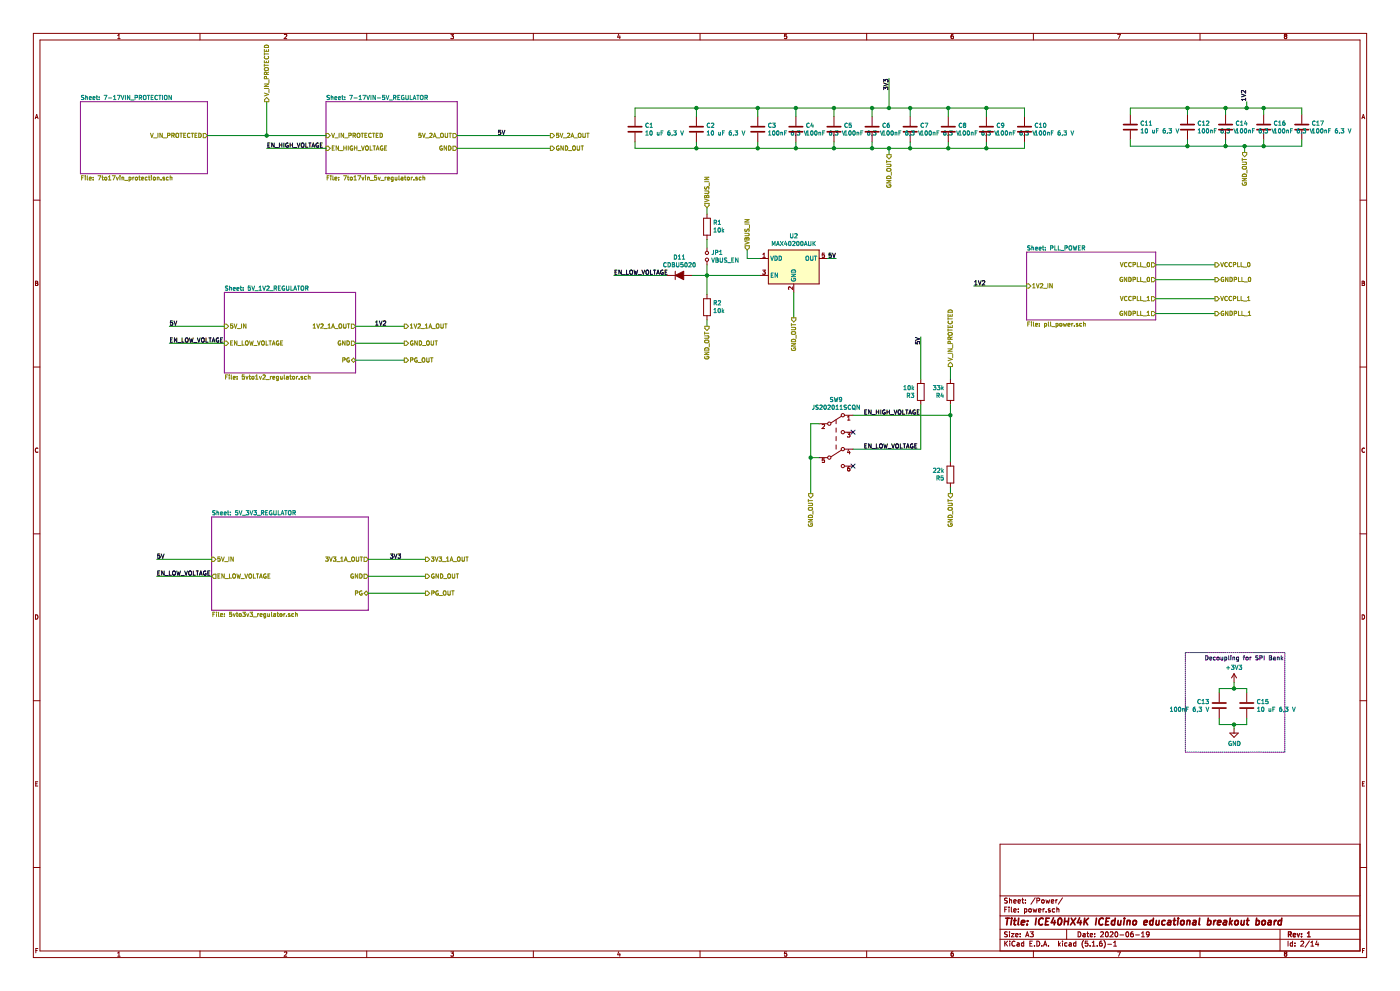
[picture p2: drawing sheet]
EESchema Schematic File Version 4
EELAYER 30 0
EELAYER END
$Descr A3 16535 11693
encoding utf-8
Sheet 2 14
Title "ICE40HX4K ICEduino educational breakout board"
Date "2020-06-19"
Rev "1"
Comp ""
Comment1 ""
Comment2 ""
Comment3 ""
Comment4 ""
$EndDescr
$Comp
L Device:C C12
U 1 1
P 14025 1500
F 0 "C12" H 14140 1546 50  0000 L CNN
F 1 "100nF 6,3 V" H 14140 1455 50  0000 L CNN
F 2 "Capacitor_SMD:C_0603_1608Metric" H 14063 1350 50  0001 C CNN
F 3 "~" H 14025 1500 50  0001 C CNN
F 4 "CAP CER 0.1UF 50V X7R 0603" H 0   0   50  0001 C CNN "Description"
F 5 "1276-1000-1-ND" H 0   0   50  0001 C CNN "Digikey"
F 6 "Samsung Electro-Mechanics" H 0   0   50  0001 C CNN "Mfg Name"
F 7 "CL10B104KB8NNNC" H 0   0   50  0001 C CNN "Mfg Part Num"
F 8 "Any" H 0   0   50  0001 C CNN "Spec"
	1    14025 1500
	1    0    0    -1  
$EndComp
$Comp
L Device:C C14
U 1 1
P 14475 1500
F 0 "C14" H 14590 1546 50  0000 L CNN
F 1 "100nF 6,3 V" H 14590 1455 50  0000 L CNN
F 2 "Capacitor_SMD:C_0603_1608Metric" H 14513 1350 50  0001 C CNN
F 3 "~" H 14475 1500 50  0001 C CNN
F 4 "CAP CER 0.1UF 50V X7R 0603" H 0   0   50  0001 C CNN "Description"
F 5 "1276-1000-1-ND" H 0   0   50  0001 C CNN "Digikey"
F 6 "Samsung Electro-Mechanics" H 0   0   50  0001 C CNN "Mfg Name"
F 7 "CL10B104KB8NNNC" H 0   0   50  0001 C CNN "Mfg Part Num"
F 8 "Any" H 0   0   50  0001 C CNN "Spec"
	1    14475 1500
	1    0    0    -1  
$EndComp
$Comp
L Device:C C16
U 1 1
P 14925 1500
F 0 "C16" H 15040 1546 50  0000 L CNN
F 1 "100nF 6,3 V" H 15040 1455 50  0000 L CNN
F 2 "Capacitor_SMD:C_0603_1608Metric" H 14963 1350 50  0001 C CNN
F 3 "~" H 14925 1500 50  0001 C CNN
F 4 "CAP CER 0.1UF 50V X7R 0603" H 0   0   50  0001 C CNN "Description"
F 5 "1276-1000-1-ND" H 0   0   50  0001 C CNN "Digikey"
F 6 "Samsung Electro-Mechanics" H 0   0   50  0001 C CNN "Mfg Name"
F 7 "CL10B104KB8NNNC" H 0   0   50  0001 C CNN "Mfg Part Num"
F 8 "Any" H 0   0   50  0001 C CNN "Spec"
	1    14925 1500
	1    0    0    -1  
$EndComp
$Comp
L Device:C C17
U 1 1
P 15375 1500
F 0 "C17" H 15490 1546 50  0000 L CNN
F 1 "100nF 6,3 V" H 15490 1455 50  0000 L CNN
F 2 "Capacitor_SMD:C_0603_1608Metric" H 15413 1350 50  0001 C CNN
F 3 "~" H 15375 1500 50  0001 C CNN
F 4 "CAP CER 0.1UF 50V X7R 0603" H 0   0   50  0001 C CNN "Description"
F 5 "1276-1000-1-ND" H 0   0   50  0001 C CNN "Digikey"
F 6 "Samsung Electro-Mechanics" H 0   0   50  0001 C CNN "Mfg Name"
F 7 "CL10B104KB8NNNC" H 0   0   50  0001 C CNN "Mfg Part Num"
F 8 "Any" H 0   0   50  0001 C CNN "Spec"
	1    15375 1500
	1    0    0    -1  
$EndComp
Wire Wire Line
	14025 1350 14025 1275
Wire Wire Line
	14025 1275 14475 1275
Wire Wire Line
	15375 1275 15375 1350
Wire Wire Line
	14725 1200 14725 1275
Connection ~ 14725 1275
Wire Wire Line
	14725 1275 14925 1275
Wire Wire Line
	14475 1350 14475 1275
Connection ~ 14475 1275
Wire Wire Line
	14475 1275 14725 1275
Wire Wire Line
	14925 1350 14925 1275
Connection ~ 14925 1275
Wire Wire Line
	14925 1275 15375 1275
Wire Wire Line
	14025 1650 14025 1725
Wire Wire Line
	14025 1725 14475 1725
Wire Wire Line
	15375 1725 15375 1650
Wire Wire Line
	14925 1650 14925 1725
Connection ~ 14925 1725
Wire Wire Line
	14925 1725 15375 1725
Wire Wire Line
	14475 1650 14475 1725
Connection ~ 14475 1725
Wire Wire Line
	14475 1725 14700 1725
Wire Wire Line
	14700 1800 14700 1725
Connection ~ 14700 1725
Wire Wire Line
	14700 1725 14925 1725
$Comp
L sw_dpdt:SW_DPDT SW9
U 1 1
P 9875 5200
F 0 "SW9" H 9875 5685 50  0000 C CNN
F 1 "JS202011SCQN" H 9875 5594 50  0000 C CNN
F 2 "footprints:SW_SLIDE_DPDT_Slide_CK_JS202011SCQN_W3mm_P2.5mm_footprint" H 9875 5400 50  0001 C CNN
F 3 "https://www.ckswitches.com/media/1422/js.pdf" H 9875 5400 50  0001 C CNN
F 4 "C&K" H 9875 5200 50  0001 C CNN "Mfg Name"
F 5 "JS202011SCQN" H 9875 5200 50  0001 C CNN "Mfg Part Num"
F 6 "401-2002-1-ND" H 9875 5200 50  0001 C CNN "Digikey"
F 7 "SWITCH SLIDE DPDT 300MA 6V" H 9875 5200 50  0001 C CNN "Description"
F 8 "Spec" H 0   0   50  0001 C CNN "Spec"
	1    9875 5200
	1    0    0    -1  
$EndComp
$Comp
L Device:R R4
U 1 1
P 11225 4625
F 0 "R4" H 11295 4671 50  0000 L CNN
F 1 "33k" H 11295 4580 50  0000 L CNN
F 2 "Resistor_SMD:R_0603_1608Metric" V 11155 4625 50  0001 C CNN
F 3 "~" H 11225 4625 50  0001 C CNN
F 4 "RES SMD 33K OHM 5% 1/10W 0603" H 0   0   50  0001 C CNN "Description"
F 5 "311-33KGRCT-ND" H 0   0   50  0001 C CNN "Digikey"
F 6 "Yageo" H 0   0   50  0001 C CNN "Mfg Name"
F 7 "RC0603JR-0733KL" H 0   0   50  0001 C CNN "Mfg Part Num"
F 8 "Any" H 0   0   50  0001 C CNN "Spec"
	1    11225 4625
	-1   0    0    1   
$EndComp
$Comp
L Device:R R3
U 1 1
P 10875 4625
F 0 "R3" H 10945 4671 50  0000 L CNN
F 1 "10k" H 10945 4580 50  0000 L CNN
F 2 "Resistor_SMD:R_0603_1608Metric" V 10805 4625 50  0001 C CNN
F 3 "~" H 10875 4625 50  0001 C CNN
F 4 "RES 10K OHM 5% 1/10W 0603" H 0   0   50  0001 C CNN "Description"
F 5 "RMCF0603JT10K0CT-ND" H 0   0   50  0001 C CNN "Digikey"
F 6 "Stackpole Electronics Inc" H 0   0   50  0001 C CNN "Mfg Name"
F 7 "RMCF0603JT10K0" H 0   0   50  0001 C CNN "Mfg Part Num"
F 8 "Any" H 0   0   50  0001 C CNN "Spec"
	1    10875 4625
	-1   0    0    1   
$EndComp
Wire Wire Line
	10075 4900 11225 4900
Wire Wire Line
	10075 5300 10875 5300
Wire Wire Line
	9575 5825 9575 5400
Wire Wire Line
	9575 5000 9675 5000
Wire Wire Line
	9575 5400 9675 5400
Connection ~ 9575 5400
Wire Wire Line
	9575 5400 9575 5000
Wire Wire Line
	11225 4325 11225 4475
Wire Wire Line
	10875 3975 10875 4475
Text Label 10200 4900 0    50   ~ 0
EN_HIGH_VOLTAGE
Text Label 10200 5300 0    50   ~ 0
EN_LOW_VOLTAGE
$Comp
L Device:R R5
U 1 1
P 11225 5600
F 0 "R5" H 11295 5646 50  0000 L CNN
F 1 "22k" H 11295 5555 50  0000 L CNN
F 2 "Resistor_SMD:R_0603_1608Metric" V 11155 5600 50  0001 C CNN
F 3 "~" H 11225 5600 50  0001 C CNN
F 4 "RES SMD 22K OHM 1% 1/10W 0603" H 0   0   50  0001 C CNN "Description"
F 5 "311-22.0KHRCT-ND" H 0   0   50  0001 C CNN "Digikey"
F 6 "Yageo" H 0   0   50  0001 C CNN "Mfg Name"
F 7 "RC0603FR-0722KL" H 0   0   50  0001 C CNN "Mfg Part Num"
F 8 "Any" H 0   0   50  0001 C CNN "Spec"
	1    11225 5600
	-1   0    0    1   
$EndComp
Wire Wire Line
	11225 5825 11225 5750
NoConn ~ 10075 5100
NoConn ~ 10075 5500
$Comp
L Device:C C?
U 1 1
P 13350 1500
AR Path="/5CA8FBC7/6158EDAA" Ref="C?"  Part="1" 
AR Path="/5CAB8B22/6158EDAA" Ref="C?"  Part="1" 
AR Path="/5ECD2614/6158EDAA" Ref="C11"  Part="1" 
F 0 "C11" H 13465 1546 50  0000 L CNN
F 1 "10 uF 6,3 V" H 13465 1455 50  0000 L CNN
F 2 "Capacitor_SMD:C_0603_1608Metric" H 13388 1350 50  0001 C CNN
F 3 "~" H 13350 1500 50  0001 C CNN
F 4 "Samsung Electro-Mechanics" H 13350 1500 50  0001 C CNN "Mfg Name"
F 5 "CL10A106MQ8NNNC" H 13350 1500 50  0001 C CNN "Mfg Part Num"
F 6 "1276-1119-1-ND" H 13350 1500 50  0001 C CNN "Digikey"
F 7 "CAP CER 10UF 6.3V X5R 0603" H 13350 1500 50  0001 C CNN "Description"
F 8 "Any" H 0   0   50  0001 C CNN "Spec"
	1    13350 1500
	1    0    0    -1  
$EndComp
Wire Wire Line
	13350 1350 13350 1275
Wire Wire Line
	13350 1275 14025 1275
Connection ~ 14025 1275
Wire Wire Line
	13350 1650 13350 1725
Wire Wire Line
	13350 1725 14025 1725
Connection ~ 14025 1725
Connection ~ 8950 1750
Wire Wire Line
	8225 1750 8950 1750
Wire Wire Line
	8225 1675 8225 1750
Connection ~ 8950 1275
Wire Wire Line
	8225 1275 8950 1275
Wire Wire Line
	8225 1375 8225 1275
$Comp
L Device:C C?
U 1 1
P 8225 1525
AR Path="/5CA8FBC7/61526BE9" Ref="C?"  Part="1" 
AR Path="/5CAB8B22/61526BE9" Ref="C?"  Part="1" 
AR Path="/5ECD2614/61526BE9" Ref="C2"  Part="1" 
F 0 "C2" H 8340 1571 50  0000 L CNN
F 1 "10 uF 6,3 V" H 8340 1480 50  0000 L CNN
F 2 "Capacitor_SMD:C_0603_1608Metric" H 8263 1375 50  0001 C CNN
F 3 "~" H 8225 1525 50  0001 C CNN
F 4 "Samsung Electro-Mechanics" H 8225 1525 50  0001 C CNN "Mfg Name"
F 5 "CL10A106MQ8NNNC" H 8225 1525 50  0001 C CNN "Mfg Part Num"
F 6 "1276-1119-1-ND" H 8225 1525 50  0001 C CNN "Digikey"
F 7 "CAP CER 10UF 6.3V X5R 0603" H 8225 1525 50  0001 C CNN "Description"
F 8 "Any" H 0   0   50  0001 C CNN "Spec"
	1    8225 1525
	1    0    0    -1  
$EndComp
Wire Wire Line
	10500 1275 10750 1275
Connection ~ 10500 1275
Wire Wire Line
	10500 925  10500 1275
Wire Wire Line
	9400 1275 9850 1275
Connection ~ 9400 1275
Wire Wire Line
	9400 1375 9400 1275
Wire Wire Line
	9850 1275 10300 1275
Connection ~ 9850 1275
Wire Wire Line
	9850 1375 9850 1275
$Comp
L Device:C C10
U 1 1
P 12100 1525
F 0 "C10" H 12215 1571 50  0000 L CNN
F 1 "100nF 6,3 V" H 12215 1480 50  0000 L CNN
F 2 "Capacitor_SMD:C_0603_1608Metric" H 12138 1375 50  0001 C CNN
F 3 "~" H 12100 1525 50  0001 C CNN
F 4 "CAP CER 0.1UF 50V X7R 0603" H 0   0   50  0001 C CNN "Description"
F 5 "1276-1000-1-ND" H 0   0   50  0001 C CNN "Digikey"
F 6 "Samsung Electro-Mechanics" H 0   0   50  0001 C CNN "Mfg Name"
F 7 "CL10B104KB8NNNC" H 0   0   50  0001 C CNN "Mfg Part Num"
F 8 "Any" H 0   0   50  0001 C CNN "Spec"
	1    12100 1525
	1    0    0    -1  
$EndComp
$Comp
L Device:C C9
U 1 1
P 11650 1525
F 0 "C9" H 11765 1571 50  0000 L CNN
F 1 "100nF 6,3 V" H 11765 1480 50  0000 L CNN
F 2 "Capacitor_SMD:C_0603_1608Metric" H 11688 1375 50  0001 C CNN
F 3 "~" H 11650 1525 50  0001 C CNN
F 4 "CAP CER 0.1UF 50V X7R 0603" H 0   0   50  0001 C CNN "Description"
F 5 "1276-1000-1-ND" H 0   0   50  0001 C CNN "Digikey"
F 6 "Samsung Electro-Mechanics" H 0   0   50  0001 C CNN "Mfg Name"
F 7 "CL10B104KB8NNNC" H 0   0   50  0001 C CNN "Mfg Part Num"
F 8 "Any" H 0   0   50  0001 C CNN "Spec"
	1    11650 1525
	1    0    0    -1  
$EndComp
$Comp
L Device:C C8
U 1 1
P 11200 1525
F 0 "C8" H 11315 1571 50  0000 L CNN
F 1 "100nF 6,3 V" H 11315 1480 50  0000 L CNN
F 2 "Capacitor_SMD:C_0603_1608Metric" H 11238 1375 50  0001 C CNN
F 3 "~" H 11200 1525 50  0001 C CNN
F 4 "CAP CER 0.1UF 50V X7R 0603" H 0   0   50  0001 C CNN "Description"
F 5 "1276-1000-1-ND" H 0   0   50  0001 C CNN "Digikey"
F 6 "Samsung Electro-Mechanics" H 0   0   50  0001 C CNN "Mfg Name"
F 7 "CL10B104KB8NNNC" H 0   0   50  0001 C CNN "Mfg Part Num"
F 8 "Any" H 0   0   50  0001 C CNN "Spec"
	1    11200 1525
	1    0    0    -1  
$EndComp
$Comp
L Device:C C7
U 1 1
P 10750 1525
F 0 "C7" H 10865 1571 50  0000 L CNN
F 1 "100nF 6,3 V" H 10865 1480 50  0000 L CNN
F 2 "Capacitor_SMD:C_0603_1608Metric" H 10788 1375 50  0001 C CNN
F 3 "~" H 10750 1525 50  0001 C CNN
F 4 "CAP CER 0.1UF 50V X7R 0603" H 0   0   50  0001 C CNN "Description"
F 5 "1276-1000-1-ND" H 0   0   50  0001 C CNN "Digikey"
F 6 "Samsung Electro-Mechanics" H 0   0   50  0001 C CNN "Mfg Name"
F 7 "CL10B104KB8NNNC" H 0   0   50  0001 C CNN "Mfg Part Num"
F 8 "Any" H 0   0   50  0001 C CNN "Spec"
	1    10750 1525
	1    0    0    -1  
$EndComp
$Comp
L Device:C C6
U 1 1
P 10300 1525
F 0 "C6" H 10415 1571 50  0000 L CNN
F 1 "100nF 6,3 V" H 10415 1480 50  0000 L CNN
F 2 "Capacitor_SMD:C_0603_1608Metric" H 10338 1375 50  0001 C CNN
F 3 "~" H 10300 1525 50  0001 C CNN
F 4 "CAP CER 0.1UF 50V X7R 0603" H 0   0   50  0001 C CNN "Description"
F 5 "1276-1000-1-ND" H 0   0   50  0001 C CNN "Digikey"
F 6 "Samsung Electro-Mechanics" H 0   0   50  0001 C CNN "Mfg Name"
F 7 "CL10B104KB8NNNC" H 0   0   50  0001 C CNN "Mfg Part Num"
F 8 "Any" H 0   0   50  0001 C CNN "Spec"
	1    10300 1525
	1    0    0    -1  
$EndComp
$Comp
L Device:C C5
U 1 1
P 9850 1525
F 0 "C5" H 9965 1571 50  0000 L CNN
F 1 "100nF 6,3 V" H 9965 1480 50  0000 L CNN
F 2 "Capacitor_SMD:C_0603_1608Metric" H 9888 1375 50  0001 C CNN
F 3 "~" H 9850 1525 50  0001 C CNN
F 4 "CAP CER 0.1UF 50V X7R 0603" H 0   0   50  0001 C CNN "Description"
F 5 "1276-1000-1-ND" H 0   0   50  0001 C CNN "Digikey"
F 6 "Samsung Electro-Mechanics" H 0   0   50  0001 C CNN "Mfg Name"
F 7 "CL10B104KB8NNNC" H 0   0   50  0001 C CNN "Mfg Part Num"
F 8 "Any" H 0   0   50  0001 C CNN "Spec"
	1    9850 1525
	1    0    0    -1  
$EndComp
$Comp
L Device:C C4
U 1 1
P 9400 1525
F 0 "C4" H 9515 1571 50  0000 L CNN
F 1 "100nF 6,3 V" H 9515 1480 50  0000 L CNN
F 2 "Capacitor_SMD:C_0603_1608Metric" H 9438 1375 50  0001 C CNN
F 3 "~" H 9400 1525 50  0001 C CNN
F 4 "CAP CER 0.1UF 50V X7R 0603" H 0   0   50  0001 C CNN "Description"
F 5 "1276-1000-1-ND" H 0   0   50  0001 C CNN "Digikey"
F 6 "Samsung Electro-Mechanics" H 0   0   50  0001 C CNN "Mfg Name"
F 7 "CL10B104KB8NNNC" H 0   0   50  0001 C CNN "Mfg Part Num"
F 8 "Any" H 0   0   50  0001 C CNN "Spec"
	1    9400 1525
	1    0    0    -1  
$EndComp
Wire Wire Line
	10300 1275 10500 1275
Connection ~ 10300 1275
Wire Wire Line
	10300 1375 10300 1275
Wire Wire Line
	10750 1275 11200 1275
Connection ~ 10750 1275
Wire Wire Line
	10750 1375 10750 1275
Wire Wire Line
	11200 1275 11650 1275
Connection ~ 11200 1275
Wire Wire Line
	11200 1375 11200 1275
Wire Wire Line
	11650 1275 12100 1275
Connection ~ 11650 1275
Wire Wire Line
	11650 1375 11650 1275
Wire Wire Line
	12100 1275 12100 1375
Wire Wire Line
	8950 1275 9400 1275
Wire Wire Line
	8950 1375 8950 1275
Wire Wire Line
	11650 1750 12100 1750
Connection ~ 11650 1750
Wire Wire Line
	11650 1675 11650 1750
Wire Wire Line
	11200 1750 11650 1750
Connection ~ 11200 1750
Wire Wire Line
	11200 1675 11200 1750
Wire Wire Line
	10750 1750 11200 1750
Connection ~ 10750 1750
Wire Wire Line
	10750 1675 10750 1750
Wire Wire Line
	10300 1750 10500 1750
Connection ~ 10300 1750
Wire Wire Line
	10300 1675 10300 1750
Wire Wire Line
	9850 1750 10300 1750
Connection ~ 9850 1750
Wire Wire Line
	9850 1675 9850 1750
Wire Wire Line
	9400 1750 9850 1750
Connection ~ 9400 1750
Wire Wire Line
	9400 1675 9400 1750
Wire Wire Line
	10500 1750 10750 1750
Connection ~ 10500 1750
Wire Wire Line
	10500 1825 10500 1750
Wire Wire Line
	12100 1750 12100 1675
Wire Wire Line
	8950 1750 9400 1750
Wire Wire Line
	8950 1675 8950 1750
$Comp
L Device:C C3
U 1 1
P 8950 1525
F 0 "C3" H 9065 1571 50  0000 L CNN
F 1 "100nF 6,3 V" H 9065 1480 50  0000 L CNN
F 2 "Capacitor_SMD:C_0603_1608Metric" H 8988 1375 50  0001 C CNN
F 3 "~" H 8950 1525 50  0001 C CNN
F 4 "CAP CER 0.1UF 50V X7R 0603" H 0   0   50  0001 C CNN "Description"
F 5 "1276-1000-1-ND" H 0   0   50  0001 C CNN "Digikey"
F 6 "Samsung Electro-Mechanics" H 0   0   50  0001 C CNN "Mfg Name"
F 7 "CL10B104KB8NNNC" H 0   0   50  0001 C CNN "Mfg Part Num"
F 8 "Any" H 0   0   50  0001 C CNN "Spec"
	1    8950 1525
	1    0    0    -1  
$EndComp
Wire Wire Line
	8350 3250 8350 3125
Wire Wire Line
	8350 3250 8975 3250
Connection ~ 8350 3250
Wire Wire Line
	8350 3250 8350 3475
Wire Wire Line
	8175 3250 8350 3250
Wire Wire Line
	7250 3250 7875 3250
Text Label 7250 3250 0    50   ~ 0
EN_LOW_VOLTAGE
$Comp
L Device:D_ALT D11
U 1 1
P 8025 3250
F 0 "D11" H 8025 3466 50  0000 C CNN
F 1 "CDBU5020" H 8025 3375 50  0000 C CNN
F 2 "Diode_SMD:D_0603_1608Metric" H 8025 3250 50  0001 C CNN
F 3 "http://www.comchiptech.com/admin/files/product/CDBU0520-HF-RevA797161.pdf" H 8025 3250 50  0001 C CNN
F 4 "Comchip Technology" H 8025 3250 50  0001 C CNN "Mfg Name"
F 5 "CDBU0520" H 8025 3250 50  0001 C CNN "Mfg Part Num"
F 6 "641-1332-1-ND" H 8025 3250 50  0001 C CNN "Digikey"
F 7 "DIODE SCHOTTKY 20V 500MA 0603" H 8025 3250 50  0001 C CNN "Description"
F 8 "Any" H 1600 -2500 50  0001 C CNN "Spec"
	1    8025 3250
	1    0    0    -1  
$EndComp
$Comp
L Device:R R2
U 1 1
P 8350 3625
F 0 "R2" H 8280 3579 50  0000 R CNN
F 1 "10k" H 8280 3670 50  0000 R CNN
F 2 "Resistor_SMD:R_0603_1608Metric" V 8280 3625 50  0001 C CNN
F 3 "~" H 8350 3625 50  0001 C CNN
F 4 "RES 10K OHM 5% 1/10W 0603" H 1600 -2500 50  0001 C CNN "Description"
F 5 "RMCF0603JT10K0CT-ND" H 1600 -2500 50  0001 C CNN "Digikey"
F 6 "Stackpole Electronics Inc" H 1600 -2500 50  0001 C CNN "Mfg Name"
F 7 "RMCF0603JT10K0" H 1600 -2500 50  0001 C CNN "Mfg Part Num"
F 8 "Any" H 1600 -2500 50  0001 C CNN "Spec"
	1    8350 3625
	-1   0    0    1   
$EndComp
$Comp
L Device:R R1
U 1 1
P 8350 2675
F 0 "R1" H 8280 2629 50  0000 R CNN
F 1 "10k" H 8280 2720 50  0000 R CNN
F 2 "Resistor_SMD:R_0603_1608Metric" V 8280 2675 50  0001 C CNN
F 3 "~" H 8350 2675 50  0001 C CNN
F 4 "RES 10K OHM 5% 1/10W 0603" H 1600 -2500 50  0001 C CNN "Description"
F 5 "RMCF0603JT10K0CT-ND" H 1600 -2500 50  0001 C CNN "Digikey"
F 6 "Stackpole Electronics Inc" H 1600 -2500 50  0001 C CNN "Mfg Name"
F 7 "RMCF0603JT10K0" H 1600 -2500 50  0001 C CNN "Mfg Part Num"
F 8 "Any" H 1600 -2500 50  0001 C CNN "Spec"
	1    8350 2675
	-1   0    0    1   
$EndComp
Wire Wire Line
	8350 2825 8350 2925
$Comp
L Device:Jumper_NO_Small JP1
U 1 1
P 8350 3025
F 0 "JP1" V 8304 3073 50  0000 L CNN
F 1 "VBUS_EN" V 8395 3073 50  0000 L CNN
F 2 "Connector_PinHeader_2.54mm:PinHeader_1x02_P2.54mm_Vertical" H 8350 3025 50  0001 C CNN
F 3 "~" H 8350 3025 50  0001 C CNN
F 4 "CONN HEADER VERT 2POS 2.54MM" H 8350 3025 50  0001 C CNN "Description"
F 5 "S1011EC-02-ND" H 8350 3025 50  0001 C CNN "Digikey"
F 6 "Sullins Connector Solutions" H 8350 3025 50  0001 C CNN "Mfg Name"
F 7 "PRPC002SAAN-RC" H 8350 3025 50  0001 C CNN "Mfg Part Num"
F 8 "Any" H 8350 3025 50  0001 C CNN "Spec"
	1    8350 3025
	0    1    1    0   
$EndComp
Wire Wire Line
	8350 3850 8350 3775
Wire Wire Line
	8825 3050 8975 3050
Wire Wire Line
	8825 2950 8825 3050
Wire Wire Line
	9775 3050 9875 3050
Wire Wire Line
	9375 3750 9375 3450
$Comp
L Analog_Switch:MAX40200AUK U2
U 1 1
P 9375 3150
F 0 "U2" H 9375 3517 50  0000 C CNN
F 1 "MAX40200AUK" H 9375 3426 50  0000 C CNN
F 2 "Package_TO_SOT_SMD:SOT-23-5" H 9375 3650 50  0001 C CNN
F 3 "https://datasheets.maximintegrated.com/en/ds/MAX40200.pdf" H 9375 3650 50  0001 C CNN
F 4 "Maxim Integrated" H 9375 3150 50  0001 C CNN "Mfg Name"
F 5 "MAX40200AUK+T" H 9375 3150 50  0001 C CNN "Mfg Part Num"
F 6 "MAX40200AUK+TCT-ND" H 9375 3150 50  0001 C CNN "Digikey"
F 7 "IC DIODE CURRENT SWITCH SOT23-5" H 9375 3150 50  0001 C CNN "Description"
F 8 "Spec" H 1600 -2500 50  0001 C CNN "Spec"
	1    9375 3150
	1    0    0    -1  
$EndComp
Wire Wire Line
	8350 2525 8350 2450
Wire Wire Line
	11225 4775 11225 4900
Wire Wire Line
	10875 4775 10875 5300
Connection ~ 11225 4900
Wire Wire Line
	11225 4900 11225 5450
Wire Wire Line
	7500 1750 8225 1750
Wire Wire Line
	7500 1675 7500 1750
Wire Wire Line
	7500 1275 8225 1275
Wire Wire Line
	7500 1375 7500 1275
$Comp
L Device:C C?
U 1 1
P 7500 1525
AR Path="/5CA8FBC7/5CE9322D" Ref="C?"  Part="1" 
AR Path="/5CAB8B22/5CE9322D" Ref="C?"  Part="1" 
AR Path="/5ECD2614/5CE9322D" Ref="C1"  Part="1" 
F 0 "C1" H 7615 1571 50  0000 L CNN
F 1 "10 uF 6,3 V" H 7615 1480 50  0000 L CNN
F 2 "Capacitor_SMD:C_0603_1608Metric" H 7538 1375 50  0001 C CNN
F 3 "~" H 7500 1525 50  0001 C CNN
F 4 "Samsung Electro-Mechanics" H 7500 1525 50  0001 C CNN "Mfg Name"
F 5 "CL10A106MQ8NNNC" H 7500 1525 50  0001 C CNN "Mfg Part Num"
F 6 "1276-1119-1-ND" H 7500 1525 50  0001 C CNN "Digikey"
F 7 "CAP CER 10UF 6.3V X5R 0603" H 7500 1525 50  0001 C CNN "Description"
F 8 "Any" H -725 0   50  0001 C CNN "Spec"
	1    7500 1525
	1    0    0    -1  
$EndComp
Connection ~ 8225 1275
Connection ~ 8225 1750
$Sheet
S 950  1200 1500 850 
U 5EDAAD18
F0 "7-17VIN_PROTECTION" 50
F1 "7to17vin_protection.sch" 50
F2 "V_IN_PROTECTED" O R 2450 1600 50 
$EndSheet
$Sheet
S 3850 1200 1550 850 
U 5F1EA733
F0 "7-17VIN-5V_REGULATOR" 50
F1 "7to17vin_5v_regulator.sch" 50
F2 "V_IN_PROTECTED" I L 3850 1600 50 
F3 "EN_HIGH_VOLTAGE" I L 3850 1750 50 
F4 "5V_2A_OUT" O R 5400 1600 50 
F5 "GND" O R 5400 1750 50 
$EndSheet
Wire Wire Line
	2450 1600 3150 1600
Wire Wire Line
	3850 1750 3150 1750
Text Label 3150 1750 0    50   ~ 0
EN_HIGH_VOLTAGE
$Sheet
S 2650 3450 1550 950 
U 5F6750DD
F0 "5V_1V2_REGULATOR" 50
F1 "5vto1v2_regulator.sch" 50
F2 "EN_LOW_VOLTAGE" I L 2650 4050 50 
F3 "5V_IN" I L 2650 3850 50 
F4 "GND" O R 4200 4050 50 
F5 "1V2_1A_OUT" O R 4200 3850 50 
F6 "PG" B R 4200 4250 50 
$EndSheet
$Sheet
S 2500 6100 1850 1100
U 5F6D5D15
F0 "5V_3V3_REGULATOR" 50
F1 "5vto3v3_regulator.sch" 50
F2 "5V_IN" I L 2500 6600 50 
F3 "3V3_1A_OUT" O R 4350 6600 50 
F4 "EN_LOW_VOLTAGE" O L 2500 6800 50 
F5 "GND" O R 4350 6800 50 
F6 "PG" B R 4350 7000 50 
$EndSheet
Wire Wire Line
	2650 4050 2000 4050
Text Label 2000 4050 0    50   ~ 0
EN_LOW_VOLTAGE
Wire Wire Line
	2500 6800 1850 6800
Text Label 1850 6800 0    50   ~ 0
EN_LOW_VOLTAGE
Text HLabel 8350 2450 1    50   Input ~ 0
VBUS_IN
Text HLabel 5025 6600 2    50   Output ~ 0
3V3_1A_OUT
Text HLabel 4775 3850 2    50   Output ~ 0
1V2_1A_OUT
Wire Wire Line
	4350 6600 5025 6600
Wire Wire Line
	4200 3850 4775 3850
Text HLabel 4775 4050 2    50   Output ~ 0
GND_OUT
Wire Wire Line
	4200 4050 4775 4050
Text HLabel 4775 4250 2    50   Output ~ 0
PG_OUT
Wire Wire Line
	4775 4250 4200 4250
Text HLabel 5025 6800 2    50   Output ~ 0
GND_OUT
Text HLabel 5025 7000 2    50   Output ~ 0
PG_OUT
Wire Wire Line
	5025 6800 4350 6800
Wire Wire Line
	5025 7000 4350 7000
Wire Wire Line
	5400 1600 6500 1600
Text Label 5875 1600 0    50   ~ 0
5V
Text HLabel 6500 1600 2    50   Output ~ 0
5V_2A_OUT
Text HLabel 6500 1750 2    50   Output ~ 0
GND_OUT
Wire Wire Line
	6500 1750 5400 1750
Text HLabel 10500 1825 3    50   Output ~ 0
GND_OUT
Text HLabel 14700 1800 3    50   Output ~ 0
GND_OUT
Text HLabel 8825 2950 1    50   Input ~ 0
VBUS_IN
Text Label 9875 3050 2    50   ~ 0
5V
Text HLabel 9375 3750 3    50   Output ~ 0
GND_OUT
Text HLabel 8350 3850 3    50   Output ~ 0
GND_OUT
Text Label 10875 3975 3    50   ~ 0
5V
Text HLabel 9575 5825 3    50   Output ~ 0
GND_OUT
Text HLabel 11225 5825 3    50   Output ~ 0
GND_OUT
Text Label 4425 3850 0    50   ~ 0
1V2
Text Label 4600 6600 0    50   ~ 0
3V3
Text Label 10500 925  3    50   ~ 0
3V3
Text Label 14725 1200 1    50   ~ 0
1V2
$Sheet
S 12125 2975 1525 800 
U 5EE80F36
F0 "PLL_POWER" 50
F1 "pll_power.sch" 50
F2 "GNDPLL_0" O R 13650 3300 50 
F3 "VCCPLL_0" O R 13650 3125 50 
F4 "VCCPLL_1" O R 13650 3525 50 
F5 "GNDPLL_1" O R 13650 3700 50 
F6 "1V2_IN" I L 12125 3375 50 
$EndSheet
Wire Wire Line
	12125 3375 11500 3375
Wire Wire Line
	13650 3125 14350 3125
Wire Wire Line
	13650 3300 14350 3300
Wire Wire Line
	13650 3525 14350 3525
Wire Wire Line
	13650 3700 14350 3700
Text Label 11500 3375 0    50   ~ 0
1V2
Text HLabel 14350 3125 2    50   Output ~ 0
VCCPLL_0
Text HLabel 14350 3525 2    50   Output ~ 0
VCCPLL_1
Text HLabel 14350 3300 2    50   Output ~ 0
GNDPLL_0
Text HLabel 14350 3700 2    50   Output ~ 0
GNDPLL_1
Wire Wire Line
	2650 3850 2000 3850
Wire Wire Line
	2500 6600 1850 6600
Text Label 1850 6600 0    50   ~ 0
5V
Text Label 2000 3850 0    50   ~ 0
5V
Wire Wire Line
	3150 1600 3150 1200
Connection ~ 3150 1600
Wire Wire Line
	3150 1600 3850 1600
Text HLabel 3150 1200 1    50   Output ~ 0
V_IN_PROTECTED
Text HLabel 11225 4325 1    50   Output ~ 0
V_IN_PROTECTED
$Comp
L power:+3V3 #PWR?
U 1 1
P 14575 8050
AR Path="/5ED0B946/5EF61525" Ref="#PWR?"  Part="1" 
AR Path="/5ECD2614/5EF61525" Ref="#PWR022"  Part="1" 
F 0 "#PWR022" H 14575 7900 50  0001 C CNN
F 1 "+3V3" H 14575 8225 50  0000 C CNN
F 2 "" H 14575 8050 50  0001 C CNN
F 3 "" H 14575 8050 50  0001 C CNN
	1    14575 8050
	1    0    0    -1  
$EndComp
$Comp
L power:GND #PWR?
U 1 1
P 14575 8600
AR Path="/5ED0B946/5EF6152B" Ref="#PWR?"  Part="1" 
AR Path="/5ECD2614/5EF6152B" Ref="#PWR023"  Part="1" 
F 0 "#PWR023" H 14575 8350 50  0001 C CNN
F 1 "GND" H 14580 8427 50  0000 C CNN
F 2 "" H 14575 8600 50  0001 C CNN
F 3 "" H 14575 8600 50  0001 C CNN
	1    14575 8600
	1    0    0    -1  
$EndComp
Wire Wire Line
	14400 8175 14400 8125
Wire Wire Line
	14400 8125 14575 8125
Wire Wire Line
	14725 8125 14725 8175
Wire Wire Line
	14575 8050 14575 8125
Connection ~ 14575 8125
Wire Wire Line
	14575 8125 14725 8125
Wire Wire Line
	14400 8475 14400 8550
Wire Wire Line
	14400 8550 14575 8550
Wire Wire Line
	14725 8550 14725 8475
Wire Wire Line
	14575 8600 14575 8550
Connection ~ 14575 8550
Wire Wire Line
	14575 8550 14725 8550
$Comp
L Device:C C?
U 1 1
P 14725 8325
AR Path="/5CA8FBC7/5EF61542" Ref="C?"  Part="1" 
AR Path="/5CAB8B22/5EF61542" Ref="C?"  Part="1" 
AR Path="/5ED0B946/5EF61542" Ref="C?"  Part="1" 
AR Path="/5ECD2614/5EF61542" Ref="C15"  Part="1" 
F 0 "C15" H 14840 8371 50  0000 L CNN
F 1 "10 uF 6,3 V" H 14840 8280 50  0000 L CNN
F 2 "Capacitor_SMD:C_0603_1608Metric" H 14763 8175 50  0001 C CNN
F 3 "~" H 14725 8325 50  0001 C CNN
F 4 "Samsung Electro-Mechanics" H 14725 8325 50  0001 C CNN "Mfg Name"
F 5 "CL10A106MQ8NNNC" H 14725 8325 50  0001 C CNN "Mfg Part Num"
F 6 "1276-1119-1-ND" H 14725 8325 50  0001 C CNN "Digikey"
F 7 "CAP CER 10UF 6.3V X5R 0603" H 14725 8325 50  0001 C CNN "Description"
F 8 "Any" H 450 4075 50  0001 C CNN "Spec"
	1    14725 8325
	1    0    0    -1  
$EndComp
$Comp
L Device:C C?
U 1 1
P 14400 8325
AR Path="/5CAB7CD4/5EF6154D" Ref="C?"  Part="1" 
AR Path="/5CAB8B22/5EF6154D" Ref="C?"  Part="1" 
AR Path="/5ED0B946/5EF6154D" Ref="C?"  Part="1" 
AR Path="/5ECD2614/5EF6154D" Ref="C13"  Part="1" 
F 0 "C13" H 14286 8371 50  0000 R CNN
F 1 "100nF 6,3 V" H 14286 8280 50  0000 R CNN
F 2 "Capacitor_SMD:C_0603_1608Metric" H 14438 8175 50  0001 C CNN
F 3 "~" H 14400 8325 50  0001 C CNN
F 4 "CAP CER 0.1UF 50V X7R 0603" H 450 4075 50  0001 C CNN "Description"
F 5 "1276-1000-1-ND" H 450 4075 50  0001 C CNN "Digikey"
F 6 "Samsung Electro-Mechanics" H 450 4075 50  0001 C CNN "Mfg Name"
F 7 "CL10B104KB8NNNC" H 450 4075 50  0001 C CNN "Mfg Part Num"
F 8 "Any" H 450 4075 50  0001 C CNN "Spec"
	1    14400 8325
	1    0    0    -1  
$EndComp
Text Notes 14225 7800 0    50   ~ 0
Decoupling for SPI Bank
Wire Notes Line
	14000 7700 14000 8875
Wire Notes Line
	14000 8875 15175 8875
Wire Notes Line
	15175 8875 15175 7700
Wire Notes Line
	15175 7700 14000 7700
$EndSCHEMATC
